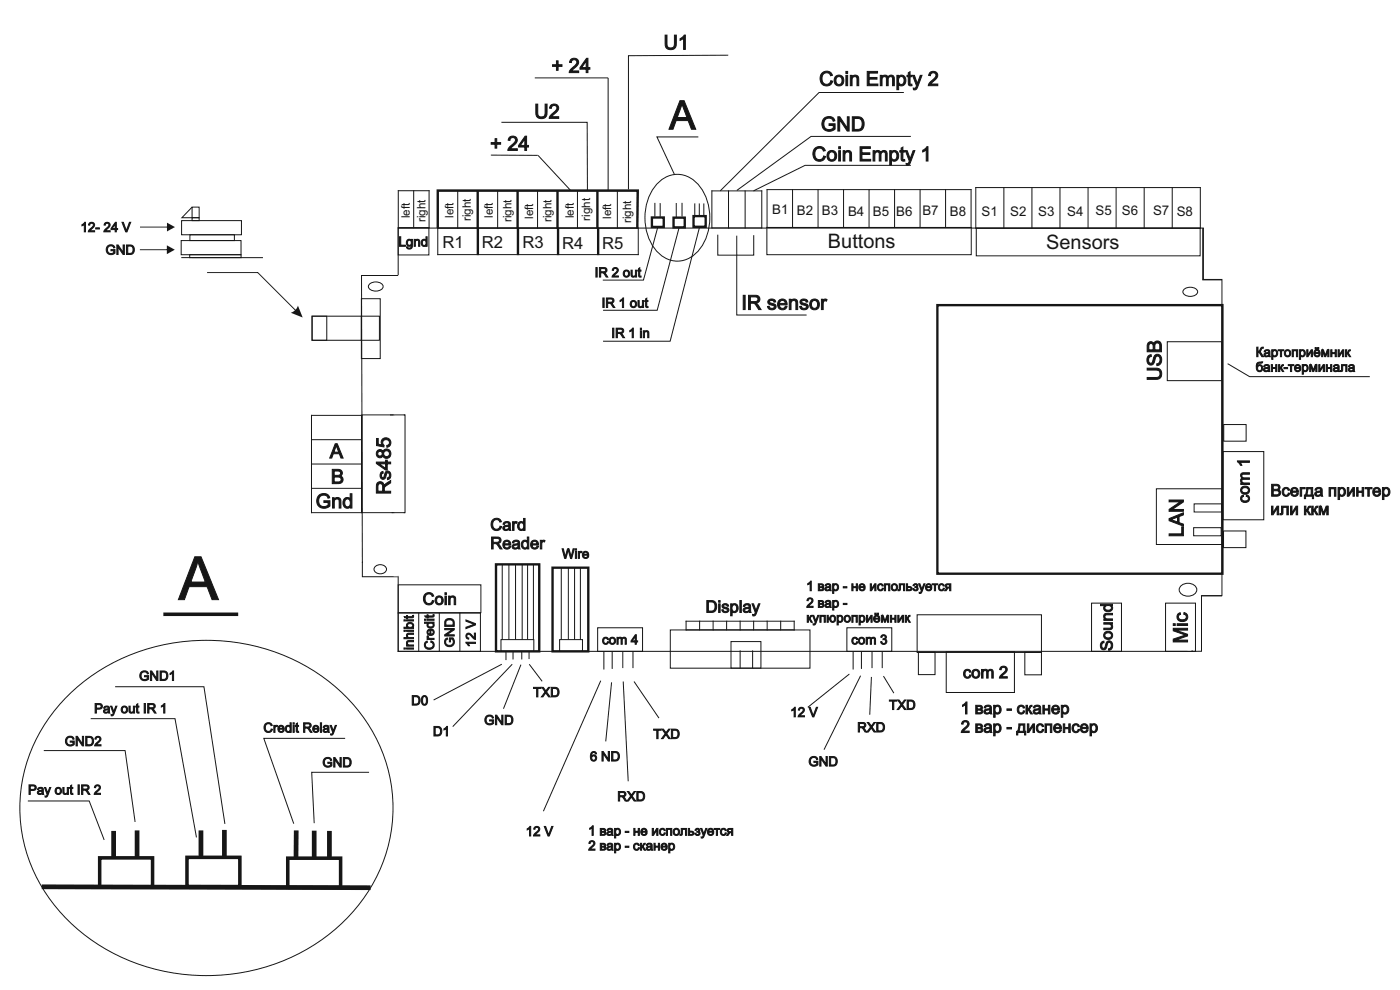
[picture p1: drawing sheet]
<svg xmlns="http://www.w3.org/2000/svg" width="297mm" height="210mm" viewBox="0 0 297 210" stroke-linecap="round" stroke-linejoin="round" font-family="sans-serif">
<g fill="none" stroke="#151616" stroke-width=".21">
<path d="M206.9 39.8h47.8M207 39.7v8.8M213 39.7v8.8M218.9 39.7v8.8M224.9 39.7v8.8M230.8 39.7v8.8M236.8 39.7v8.8M242.7 39.7v8.8M248.7 39.7v8.8M254.6 39.7v8.8M83.4 58.4h1.1h-7.8l.2 60.9h.1M84.4 48.3h6.7"/>
<path d="M84.4 40.5h6.7M84.5 48.4h170.8v10.9h3.9v67h-6.3v11.9h-168.4zM84.5 48.3h6.5v5.8h-6.5zM84.5 40.4v8M87.8 40.4v8M91 40.4v8M92.8 40.5h42.5M92.8 54h42.7M92.9 40.4v8.1M92.9 48.3v5.8M97.1 40.4v8.1M101.3 40.4v8.1"/>
<path d="M105.6 40.4v8.1M109.8 40.4v8.1M114 40.4v8.1M118.3 40.4v8.1M122.5 40.4v8.1M126.7 40.4v8.1M131 40.4v8.1M135.2 40.4v8.1M135.3 48.4h-42.5h42.7M135.4 48.3v5.8M138.9 43v2.9M140.1 43.1v2.9"/>
<path d="M143.5 43.1v2.9M144.7 43v2.9M147.4 43.1v2.7M148.4 43.2v2.8M149.3 43.2v2.5M150.9 48.4h10.8M150.9 40.5h10.8M151 40.4v8.1M154.5 40.4v8.1M158.1 40.4v8.1M161.6 40.4v8.1M162.6 48.3h43.5"/>
<path d="M162.6 40.2h43.5M162.7 48.3h43.3v5.7h-43.3zM162.7 40.1v8.3M168.1 40.1v8.3M173.5 40.1v8.3M179 40.1v8.3M184.4 40.1v8.3M189.8 40.1v8.3M195.2 40.1v8.3M200.6 40.1v8.3M206 40.1v8.3M206.9 48.4h47.8"/>
<path d="M207.1 48.4h47.5v5.9h-47.5zM255.2 48.4v11h4M66.2 67.1h10.5v5.1h-10.5zM76.7 67.1h3.8v5.1h-3.8zM76.7 63.4h4v12.7h-4zM78.5 60.2a1.83 1.83 0 0 1 2.8 .6 1.75 1.75 0 0 1-1.6 .9 1.75 1.75 0 0 1-1.6-.9zM251.2 61.3a1.83 1.83 0 0 1 2.9 .6 1.75 1.75 0 0 1-1.6 1 1.75 1.75 0 0 1-1.6-1zM66 98.4h10.8M66 93.3h10.8M66 88.1h10.8M66.1 88v20.8M76.7 88v20.8"/>
<path d="M76.8 88h9.1v20.7h-9.1zM82.7 88h3.2M259.5 95.8h8.6v14.5h-8.6zM259.6 90.1h4.8v3.5h-4.8zM66 108.7h10.8M66 103.6h10.8M76.9 119.3v3h7.6M83.1 108.7h2.8M106.5 119.7v16M108 119.7v16M109.4 119.7v16M110.8 119.7v16"/>
<path d="M111.9 119.7v16M113.2 119.7v16M245.3 103.7h14v11.8h-14zM253.2 111.9h5.9v1.8h-5.9zM253.3 106.9h5.9v1.7h-5.9zM259.6 112.6h4.7v3.6h-4.7zM79.6 120.2a1.45 1.45 0 0 1 2.4 .5 1.39 1.39 0 0 1-1.3 1 1.39 1.39 0 0 1-1.4-1zM84.4 138.2h17.6M84.4 130.1h17.6M84.5 124.1h17.5v5.9h-17.5zM84.5 130v8.3M88.8 130v8.3"/>
<path d="M93.2 130v8.3M97.6 130v8.3M101.9 130v8.3M106.3 135.7h6.9v2.5h-6.9zM107.3 138.2v1.8M108.8 138.2v1.7M110.7 138.2v1.7M112.2 138.2v1.6M118.7 135.7h4.9v2.5h-4.9zM119.1 120.4v15.3M120.6 120.4v15.3M121.9 120.4v15.3"/>
<path d="M123.1 120.4v15.3M126.8 133.2h9.5v5h-9.5zM128.1 138.2v3.8M129.9 138.2v3.7M132.1 138.2v3.5M134.3 138.2v3.5M142.2 133.6h29.6v8.1h-29.6zM145.4 133.6h23.2M145.4 131.8h23.2M145.6 131.7v2M148.4 131.7v2M151.3 131.7v2"/>
<path d="M154.1 131.7v2M155.1 136.1h6.3v5.6h-6.3zM157 131.7v2M157 138v3.7M159.7 138v3.7M159.9 131.7v2M162.7 131.7v2M165.6 131.7v2M168.5 131.7v2M179.7 133.2h9.5v5h-9.5zM181 138.2v3.8M182.7 138.2v3.7"/>
<path d="M185 138.2v3.5M187.2 138.2v3.5M194.6 130.4h26.3v8h-26.3zM194.8 138.4h3.6v4.7h-3.6zM200.7 138.3h14.5v8.6h-14.5zM217.4 138.4h3.5v4.7h-3.5zM231.6 127.9h6.3v10.3h-6.3zM247.3 127.9h6.3v10.3h-6.3zM250.4 124.4a2.04 2.04 0 0 1 3.5 .7 1.96 1.96 0 0 1-1.9 1.4 1.96 1.96 0 0 1-1.8-1.4zM254.9 126.4v11.7l-2 .1M259.2 126.4h-6.3v11.8M106.5 140.9l-14.5 7.6"/>
<path d="M108.7 140.9l-12.7 13.2M110.5 141l-3.7 9.3M112.3 140.9l2.7 3.6M127.4 144.4l-12.1 27.7M129.7 144.7l-1.2 12.6M132.2 144.6l1.1 21.1M134.5 144.6l5.3 7.7M180.2 143l-8.8 7M182.6 143.3l-7.8 15.7M184.9 143.6l-.4 8M187.4 143.4l2.2 3.6"/>
</g>
<g fill="none" stroke="#151616" stroke-width=".5">
<path d="M92.9 48.4v-8h42.4l-.1 8M101.3 40.5v7.9M101.4 48.3v5.8M109.8 40.5v7.9M109.9 48.3v5.8M118.3 40.5v8M118.4 48.3v5.8M126.7 40.5v7.9M126.9 48.3v5.8M138.3 46.1h2.5v2h-2.5zM142.9 46.2h2.4v2h-2.4zM147.1 45.8h2.6v2.3h-2.6z"/>
<path d="M198.9 64.7h60.4v57h-60.4zM105.2 119.7h9.2v18.5h-9.2zM117.2 120.4h7.6v17.8h-7.6z"/>
</g>
<g fill="#fff" stroke="#fff" stroke-width=".21">
<path d="M252 125.1h2.7v12.8h-2.7z" fill-rule="evenodd"/>
<path d="M83.6 58.4h2v63.7h-2z" fill-rule="evenodd"/>
</g>
<path d="M63.2 64.8l1 2.5-2.5-1 .9-.5zM54.7 57.7l8.7 8.7-.1 .1-8.7-8.6zM43.9 57.7h10.8v.2h-10.8z" fill="#151616"/>
<path d="M38.4 51h12.7v3h-12.7zM38.5 54.6l17.3 .1M38.5 46.8h12.7v3h-12.7zM40.7 46.2h1.5v.6h-1.5zM40.7 43.9h1.5v2.3h-1.5zM40.7 43.9l-2.1 2.3h2.1M66.2 67.1h3.1v5.1h-3.1z" fill="none" stroke="#151616" stroke-width=".21"/>
<g fill="#151616">
<path d="M29.7 52.9h5.8v.2h-5.8zM35.4 52l1.7 1-1.7 .9z"/>
<path d="M29.7 48.1h5.9v.2h-5.9zM35.4 47.2l1.7 1-1.7 .9z"/>
</g>
<g fill="none" stroke="#151616" stroke-width=".21">
<path d="M113.5 16.5h15.5v23.9M154.5 11.7l-21.2 .1v28.4M191.8 19.6h-18l-21 20.9M104.1 32.9l10 .1M106.4 25.9h18.2v14.6M114.1 33l7 7.4M139.5 38.9a5.7 5.7 0 0 1 9.1 .8 11.4 11.4 0 0 1-.7 13.8 5.7 5.7 0 0 1-9.1-.8 11.4 11.4 0 0 1 .7-13.8zM148.1 29h-8.7l3.7 8M193.2 35.1h-22.4l-11 5.4M193.2 28.9h-21.1l-15.8 11.5M40.2 54h10.9v.7h-10.9zM40.3 49.8h9.4v1.2h-9.4z"/>
<path d="M139.6 48.1l-3.1 11.3h-8.6M144.1 48.2l-4.7 17.6h-11.5M148.4 48.1l-6.2 24.3h-14.3M152.3 49.8v4.3h7.6v-4.2M156.3 50v16.8h14.8M247.6 72.5h11.6v8.2h-11.6zM260.4 77.1l4.7 2.8h25.5M9.3 159.2h17.2l2.2 15.2M14.1 147.9a42.7 42.7 0 0 1 49.7-7.2 35.5 35.5 0 0 1 19.5 28.3 34.5 34.5 0 0 1-17.4 31.9 43 43 0 0 1-50.1-4.4 33 33 0 0 1-1.7-48.6zM19.2 152.4h17.9l4.6 25.2M24.4 145.7h18.9l4.4 29.1M73.2 156.6h-17.2l6.3 18.1"/>
<path d="M5.9 169.9h13l3.2 8.3M78.3 163.8h-12.2l.6 10.8"/>
</g>
<path d="M34.7 130.3h15.8M21.1 182h11.3v6.2h-11.3zM39.7 181.9h11.2v6.2h-11.2zM61 182h11.3v6.2h-11.3z" fill="none" stroke="#151616" stroke-width=".75" stroke-linecap="butt"/>
<path d="M24.1 176.3v5.7M29.1 176.1v5.9M42.6 176.1v5.8M47.6 176v5.9M62.8 176.1v5.9M66.7 176.2v5.8M69.9 176.3v5.7M8.9 188.1l69.7 .2" fill="none" stroke="#151616" stroke-width="1" stroke-linecap="butt"/>
<text font-size="12.7" fill="#151616" x="37.9" y="127.2">A</text>
<text font-size="8.5" fill="#151616" x="141.9" y="27.4">A</text>
<g font-size="4.2" fill="#151616">
<text x="140.8" y="10.5">U1</text>
<text x="117" y="15.4">+ 24</text>
<text x="173.8" y="18.2">Coin Empty 2</text>
<text x="113.3" y="25.1">U2</text>
<text x="174.1" y="27.8">GND</text>
<text x="104" y="31.9">+ 24</text>
<text x="172.2" y="34.2">Coin Empty 1</text>
<text x="175.6" y="52.6">Buttons</text>
<text x="222" y="52.9">Sensors</text>
<text x="157.3" y="65.7">IR sensor</text>
<text x="246.4" y="80.8" transform="rotate(-90 246.4 80.8)">USB</text>
<text x="70" y="97.2">A</text>
<text x="67" y="107.8">Gnd</text>
<text x="70.2" y="102.6">B</text>
<text x="82.9" y="104.9" transform="rotate(-90 82.9 104.9)">Rs485</text>
<text x="251" y="114" transform="rotate(-90 251 114)">LAN</text>
<text x="251.9" y="136.5" transform="rotate(-90 251.9 136.5)">Mic</text>
</g>
<g font-size="3.5" fill="#151616">
<text x="93.9" y="52.6">R1</text>
<text x="102.2" y="52.6">R2</text>
<text x="110.8" y="52.6">R3</text>
<text x="119.3" y="52.7">R4</text>
<text x="127.7" y="52.7">R5</text>
<text x="265.1" y="106.7" transform="rotate(-90 265.1 106.7)">com 1</text>
<text x="269.5" y="105.3">Всегда принтер</text>
<text x="104" y="112.5">Card</text>
<text x="269.5" y="109.2">или ккм</text>
<text x="104" y="116.4">Reader</text>
<text x="89.7" y="128.3">Coin</text>
<text x="149.7" y="129.9">Display</text>
<text x="204.3" y="143.8">com 2</text>
<text x="236" y="138.1" transform="rotate(-90 236 138.1)">Sound</text>
<text x="203.8" y="155.4">2 вар - диспенсер</text>
<text x="203.8" y="151.4">1 вар - сканер</text>
</g>
<g font-size="2.8" fill="#151616">
<text x="163.8" y="45.5">B1</text>
<text x="169.1" y="45.5">B2</text>
<text x="174.3" y="45.6">B3</text>
<text x="179.9" y="45.7">B4</text>
<text x="185.2" y="45.7">B5</text>
<text x="190.1" y="45.8">B6</text>
<text x="195.7" y="45.6">B7</text>
<text x="201.5" y="45.8">B8</text>
<text x="208.2" y="45.9">S1</text>
<text x="214.3" y="45.9">S2</text>
<text x="220.3" y="45.8">S3</text>
<text x="226.4" y="45.8">S4</text>
<text x="232.4" y="45.6">S5</text>
<text x="238" y="45.6">S6</text>
<text x="244.6" y="45.6">S7</text>
<text x="249.6" y="45.8">S8</text>
<text x="17.1" y="49.2">12- 24 V</text>
<text x="22.4" y="54">GND</text>
<text x="84.5" y="52.2">Lgnd</text>
<text x="126.2" y="58.8">IR 2 out</text>
<text x="127.6" y="65.2">IR 1 out</text>
<text x="129.7" y="71.6">IR 1 in</text>
<text x="266.4" y="75.7">Картоприёмник</text>
<text x="266.4" y="78.8">банк-терминала</text>
<text x="119.2" y="118.4">Wire</text>
<text x="171.1" y="125.3">1 вар - не используется</text>
<text x="171.1" y="128.8">2 вар -</text>
<text x="171.1" y="132">купюроприёмник</text>
<text x="87.7" y="137.9" transform="rotate(-90 87.7 137.9)">inhibit</text>
<text x="92.1" y="137.9" transform="rotate(-90 92.1 137.9)">Credit</text>
<text x="96.4" y="137.3" transform="rotate(-90 96.4 137.3)">GND</text>
<text x="100.9" y="137.3" transform="rotate(-90 100.9 137.3)">12 V</text>
<text x="127.7" y="136.7">com 4</text>
<text x="180.6" y="136.7">com 3</text>
<text x="29.5" y="144.4">GND1</text>
<text x="87.2" y="149.6">D0</text>
<text x="113.1" y="147.8">TXD</text>
<text x="20" y="151.3">Pay out IR 1</text>
<text x="55.9" y="155.3">Credit Relay</text>
<text x="102.7" y="153.7">GND</text>
<text x="167.7" y="152.1">12 V</text>
<text x="181.8" y="155.3">RXD</text>
<text x="188.6" y="150.5">TXD</text>
<text x="13.7" y="158.2">GND2</text>
<text x="91.8" y="156.1">D1</text>
<text x="125.1" y="161.4">6 ND</text>
<text x="138.6" y="156.7">TXD</text>
<text x="68.4" y="162.7">GND</text>
<text x="171.5" y="162.5">GND</text>
<text x="5.9" y="168.5">Pay out IR 2</text>
<text x="131" y="169.9">RXD</text>
<text x="111.5" y="177.3">12 V</text>
<text x="124.8" y="177.2">1 вар - не используется</text>
<text x="124.8" y="180.3">2 вар - сканер</text>
</g>
<g font-size="2.5" fill="#151616">
<text x="86.9" y="46.3" transform="rotate(-90 86.9 46.3)">left</text>
<text x="90.3" y="47.1" transform="rotate(-90 90.3 47.1)">right</text>
<text x="96.2" y="46.2" transform="rotate(-90 96.2 46.2)">left</text>
<text x="99.9" y="47" transform="rotate(-90 99.9 47)">right</text>
<text x="104.5" y="46.2" transform="rotate(-90 104.5 46.2)">left</text>
<text x="108.5" y="47.1" transform="rotate(-90 108.5 47.1)">right</text>
<text x="113.1" y="46.5" transform="rotate(-90 113.1 46.5)">left</text>
<text x="117" y="47.1" transform="rotate(-90 117 47.1)">right</text>
<text x="121.7" y="46.3" transform="rotate(-90 121.7 46.3)">left</text>
<text x="125.2" y="46.8" transform="rotate(-90 125.2 46.8)">right</text>
<text x="129.7" y="46.5" transform="rotate(-90 129.7 46.5)">left</text>
<text x="133.9" y="47.4" transform="rotate(-90 133.9 47.4)">right</text>
</g>
</svg>
